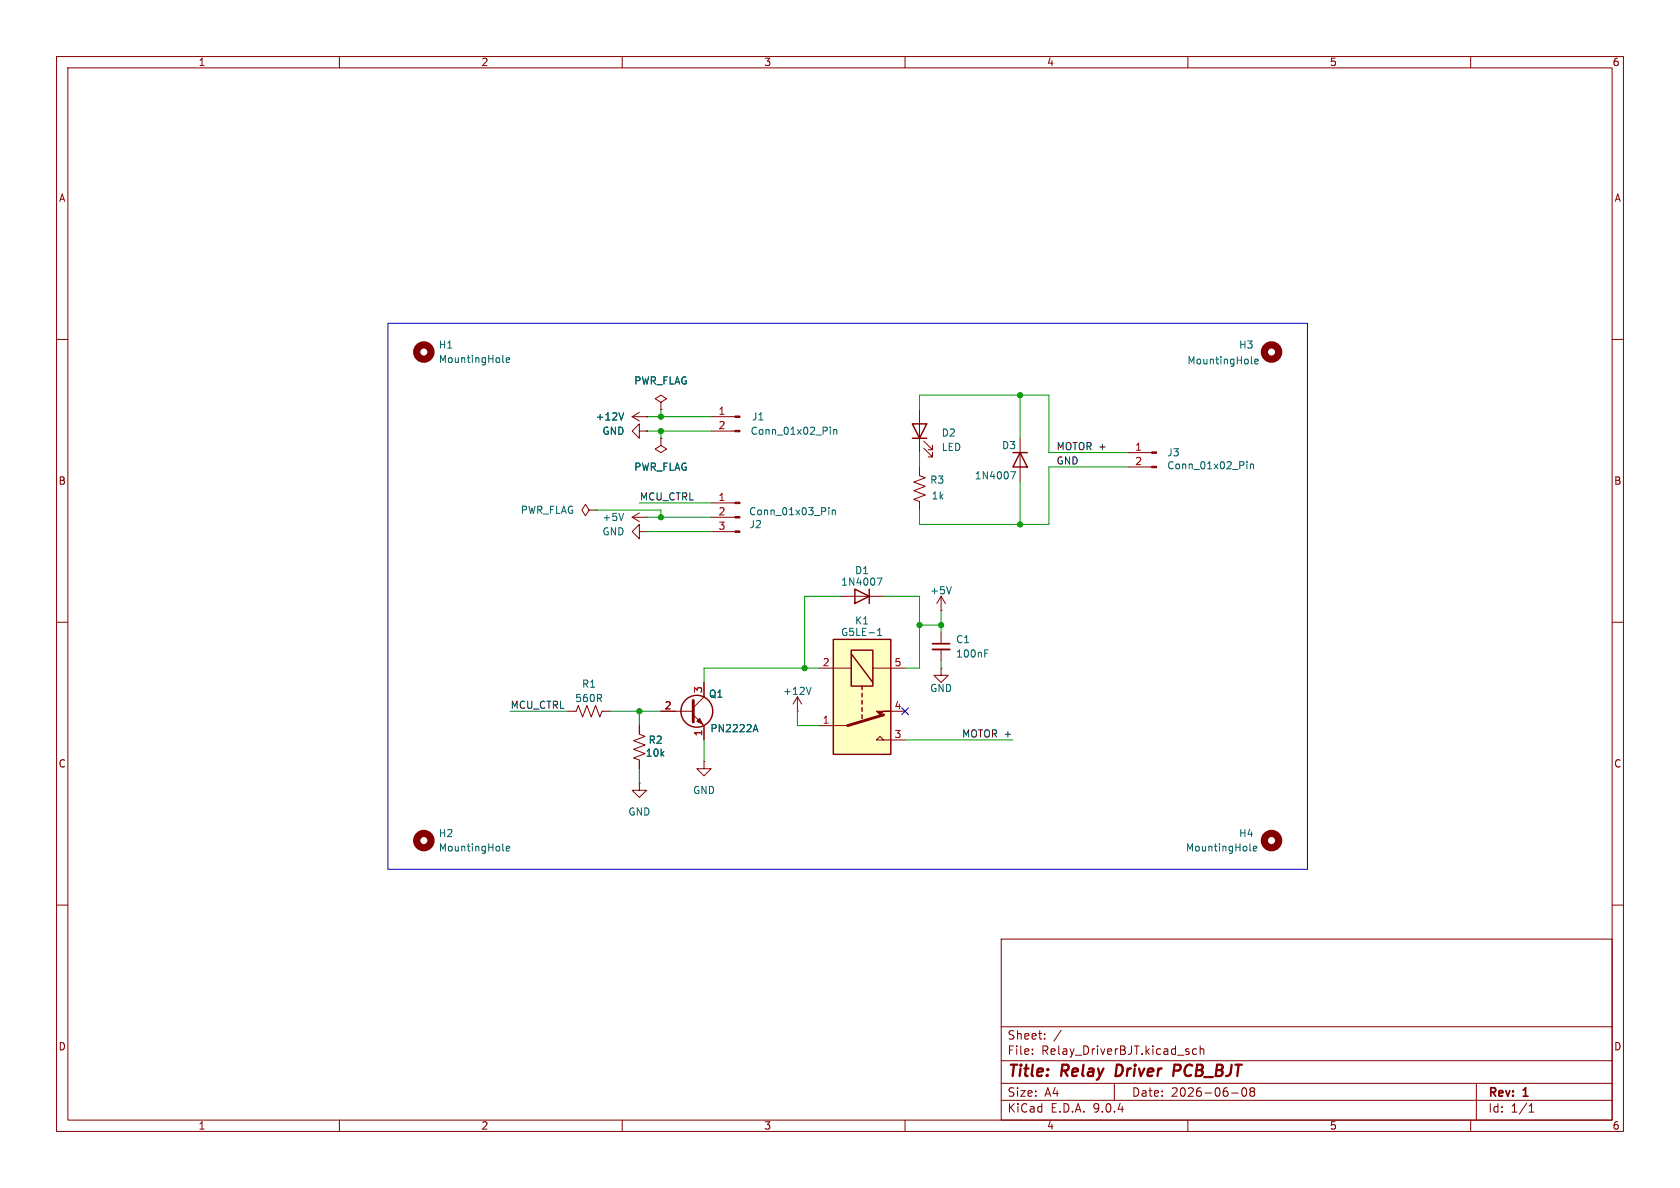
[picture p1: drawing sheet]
(kicad_sch
 (version 20250114)
 (generator "eeschema")
 (generator_version "9.0")
 (paper "A4")
 (title_block
  (title "Relay Driver PCB_BJT")
  (date "2026-06-08")
  (rev "1"))
 (lib_symbols
  (symbol "Connector:Conn_01x02_Pin"
   (pin_names
    (offset 1.016) (hide yes)) (exclude_from_sim no) (in_bom yes) (on_board yes)
   (property "Reference" "J" (at 0 2.54 0) (effects (font (size 1.27 1.27))))
   (property "Value" "Conn_01x02_Pin" (at 0 -5.08 0) (effects (font (size 1.27 1.27))))
   (property "Footprint" "" (at 0 0 0) (effects (font (size 1.27 1.27)) (hide yes)))
   (property "Datasheet" "~" (at 0 0 0) (effects (font (size 1.27 1.27)) (hide yes)))
   (property "Description" "Generic connector, single row, 01x02, script generated" (at 0 0 0) (effects (font (size 1.27 1.27)) (hide yes)))
   (property "ki_locked" "" (at 0 0 0) (effects (font (size 1.27 1.27))))
   (symbol "Conn_01x02_Pin_1_1"
    (rectangle (start 0.8636 0.127) (end 0 -0.127) (stroke (width 0.1524) (type default)) (fill (type outline)))
    (rectangle (start 0.8636 -2.413) (end 0 -2.667) (stroke (width 0.1524) (type default)) (fill (type outline)))
    (polyline (pts (xy 1.27 0) (xy 0.8636 0)) (stroke (width 0.1524) (type default)) (fill (type none)))
    (polyline (pts (xy 1.27 -2.54) (xy 0.8636 -2.54)) (stroke (width 0.1524) (type default)) (fill (type none)))
    (pin passive line (at 5.08 0 180) (length 3.81) (name "Pin_1" (effects (font (size 1.27 1.27)))) (number "1" (effects (font (size 1.27 1.27)))))
    (pin passive line (at 5.08 -2.54 180) (length 3.81) (name "Pin_2" (effects (font (size 1.27 1.27)))) (number "2" (effects (font (size 1.27 1.27))))))
   (embedded_fonts no))
  (symbol "Connector:Conn_01x03_Pin"
   (pin_names
    (offset 1.016) (hide yes)) (exclude_from_sim no) (in_bom yes) (on_board yes)
   (property "Reference" "J" (at 0 5.08 0) (effects (font (size 1.27 1.27))))
   (property "Value" "Conn_01x03_Pin" (at 0 -5.08 0) (effects (font (size 1.27 1.27))))
   (property "Footprint" "" (at 0 0 0) (effects (font (size 1.27 1.27)) (hide yes)))
   (property "Datasheet" "~" (at 0 0 0) (effects (font (size 1.27 1.27)) (hide yes)))
   (property "Description" "Generic connector, single row, 01x03, script generated" (at 0 0 0) (effects (font (size 1.27 1.27)) (hide yes)))
   (property "ki_locked" "" (at 0 0 0) (effects (font (size 1.27 1.27))))
   (symbol "Conn_01x03_Pin_1_1"
    (rectangle (start 0.8636 2.667) (end 0 2.413) (stroke (width 0.1524) (type default)) (fill (type outline)))
    (rectangle (start 0.8636 0.127) (end 0 -0.127) (stroke (width 0.1524) (type default)) (fill (type outline)))
    (rectangle (start 0.8636 -2.413) (end 0 -2.667) (stroke (width 0.1524) (type default)) (fill (type outline)))
    (polyline (pts (xy 1.27 2.54) (xy 0.8636 2.54)) (stroke (width 0.1524) (type default)) (fill (type none)))
    (polyline (pts (xy 1.27 0) (xy 0.8636 0)) (stroke (width 0.1524) (type default)) (fill (type none)))
    (polyline (pts (xy 1.27 -2.54) (xy 0.8636 -2.54)) (stroke (width 0.1524) (type default)) (fill (type none)))
    (pin passive line (at 5.08 2.54 180) (length 3.81) (name "Pin_1" (effects (font (size 1.27 1.27)))) (number "1" (effects (font (size 1.27 1.27)))))
    (pin passive line (at 5.08 0 180) (length 3.81) (name "Pin_2" (effects (font (size 1.27 1.27)))) (number "2" (effects (font (size 1.27 1.27)))))
    (pin passive line (at 5.08 -2.54 180) (length 3.81) (name "Pin_3" (effects (font (size 1.27 1.27)))) (number "3" (effects (font (size 1.27 1.27))))))
   (embedded_fonts no))
  (symbol "Device:C_Small"
   (pin_numbers (hide yes))
   (pin_names
    (offset 0.254) (hide yes)) (exclude_from_sim no) (in_bom yes) (on_board yes)
   (property "Reference" "C" (at 0.254 1.778 0) (effects (font (size 1.27 1.27)) (justify left)))
   (property "Value" "C_Small" (at 0.254 -2.032 0) (effects (font (size 1.27 1.27)) (justify left)))
   (property "Footprint" "" (at 0 0 0) (effects (font (size 1.27 1.27)) (hide yes)))
   (property "Datasheet" "~" (at 0 0 0) (effects (font (size 1.27 1.27)) (hide yes)))
   (property "Description" "Unpolarized capacitor, small symbol" (at 0 0 0) (effects (font (size 1.27 1.27)) (hide yes)))
   (symbol "C_Small_0_1"
    (polyline (pts (xy -1.524 0.508) (xy 1.524 0.508)) (stroke (width 0.3048) (type default)) (fill (type none)))
    (polyline (pts (xy -1.524 -0.508) (xy 1.524 -0.508)) (stroke (width 0.3302) (type default)) (fill (type none))))
   (symbol "C_Small_1_1"
    (pin passive line (at 0 2.54 270) (length 2.032) (name "~" (effects (font (size 1.27 1.27)))) (number "1" (effects (font (size 1.27 1.27)))))
    (pin passive line (at 0 -2.54 90) (length 2.032) (name "~" (effects (font (size 1.27 1.27)))) (number "2" (effects (font (size 1.27 1.27))))))
   (embedded_fonts no))
  (symbol "Device:LED"
   (pin_numbers (hide yes))
   (pin_names
    (offset 1.016) (hide yes)) (exclude_from_sim no) (in_bom yes) (on_board yes)
   (property "Reference" "D" (at 0 2.54 0) (effects (font (size 1.27 1.27))))
   (property "Value" "LED" (at 0 -2.54 0) (effects (font (size 1.27 1.27))))
   (property "Footprint" "" (at 0 0 0) (effects (font (size 1.27 1.27)) (hide yes)))
   (property "Datasheet" "~" (at 0 0 0) (effects (font (size 1.27 1.27)) (hide yes)))
   (property "Description" "Light emitting diode" (at 0 0 0) (effects (font (size 1.27 1.27)) (hide yes)))
   (property "Sim.Pins" "1=K 2=A" (at 0 0 0) (effects (font (size 1.27 1.27)) (hide yes)))
   (symbol "LED_0_1"
    (polyline (pts (xy -3.048 -0.762) (xy -4.572 -2.286) (xy -3.81 -2.286) (xy -4.572 -2.286) (xy -4.572 -1.524)) (stroke (width 0) (type default)) (fill (type none)))
    (polyline (pts (xy -1.778 -0.762) (xy -3.302 -2.286) (xy -2.54 -2.286) (xy -3.302 -2.286) (xy -3.302 -1.524)) (stroke (width 0) (type default)) (fill (type none)))
    (polyline (pts (xy -1.27 0) (xy 1.27 0)) (stroke (width 0) (type default)) (fill (type none)))
    (polyline (pts (xy -1.27 -1.27) (xy -1.27 1.27)) (stroke (width 0.254) (type default)) (fill (type none)))
    (polyline (pts (xy 1.27 -1.27) (xy 1.27 1.27) (xy -1.27 0) (xy 1.27 -1.27)) (stroke (width 0.254) (type default)) (fill (type none))))
   (symbol "LED_1_1"
    (pin passive line (at -3.81 0 0) (length 2.54) (name "K" (effects (font (size 1.27 1.27)))) (number "1" (effects (font (size 1.27 1.27)))))
    (pin passive line (at 3.81 0 180) (length 2.54) (name "A" (effects (font (size 1.27 1.27)))) (number "2" (effects (font (size 1.27 1.27))))))
   (embedded_fonts no))
  (symbol "Device:R_US"
   (pin_numbers (hide yes))
   (pin_names
    (offset 0)) (exclude_from_sim no) (in_bom yes) (on_board yes)
   (property "Reference" "R" (at 2.54 0 90) (effects (font (size 1.27 1.27))))
   (property "Value" "R_US" (at -2.54 0 90) (effects (font (size 1.27 1.27))))
   (property "Footprint" "" (at 1.016 -0.254 90) (effects (font (size 1.27 1.27)) (hide yes)))
   (property "Datasheet" "~" (at 0 0 0) (effects (font (size 1.27 1.27)) (hide yes)))
   (property "Description" "Resistor, US symbol" (at 0 0 0) (effects (font (size 1.27 1.27)) (hide yes)))
   (symbol "R_US_0_1"
    (polyline (pts (xy 0 2.286) (xy 0 2.54)) (stroke (width 0) (type default)) (fill (type none)))
    (polyline (pts (xy 0 2.286) (xy 1.016 1.905) (xy 0 1.524) (xy -1.016 1.143) (xy 0 0.762)) (stroke (width 0) (type default)) (fill (type none)))
    (polyline (pts (xy 0 0.762) (xy 1.016 0.381) (xy 0 0) (xy -1.016 -0.381) (xy 0 -0.762)) (stroke (width 0) (type default)) (fill (type none)))
    (polyline (pts (xy 0 -0.762) (xy 1.016 -1.143) (xy 0 -1.524) (xy -1.016 -1.905) (xy 0 -2.286)) (stroke (width 0) (type default)) (fill (type none)))
    (polyline (pts (xy 0 -2.286) (xy 0 -2.54)) (stroke (width 0) (type default)) (fill (type none))))
   (symbol "R_US_1_1"
    (pin passive line (at 0 3.81 270) (length 1.27) (name "~" (effects (font (size 1.27 1.27)))) (number "1" (effects (font (size 1.27 1.27)))))
    (pin passive line (at 0 -3.81 90) (length 1.27) (name "~" (effects (font (size 1.27 1.27)))) (number "2" (effects (font (size 1.27 1.27))))))
   (embedded_fonts no))
  (symbol "Diode:1N4007"
   (pin_numbers (hide yes))
   (pin_names (hide yes)) (exclude_from_sim no) (in_bom yes) (on_board yes)
   (property "Reference" "D" (at 0 2.54 0) (effects (font (size 1.27 1.27))))
   (property "Value" "1N4007" (at 0 -2.54 0) (effects (font (size 1.27 1.27))))
   (property "Footprint" "Diode_THT:D_DO-41_SOD81_P10.16mm_Horizontal" (at 0 -4.445 0) (effects (font (size 1.27 1.27)) (hide yes)))
   (property "Datasheet" "http://www.vishay.com/docs/88503/1n4001.pdf" (at 0 0 0) (effects (font (size 1.27 1.27)) (hide yes)))
   (property "Description" "1000V 1A General Purpose Rectifier Diode, DO-41" (at 0 0 0) (effects (font (size 1.27 1.27)) (hide yes)))
   (property "Sim.Device" "D" (at 0 0 0) (effects (font (size 1.27 1.27)) (hide yes)))
   (property "Sim.Pins" "1=K 2=A" (at 0 0 0) (effects (font (size 1.27 1.27)) (hide yes)))
   (symbol "1N4007_0_1"
    (polyline (pts (xy -1.27 1.27) (xy -1.27 -1.27)) (stroke (width 0.254) (type default)) (fill (type none)))
    (polyline (pts (xy 1.27 1.27) (xy 1.27 -1.27) (xy -1.27 0) (xy 1.27 1.27)) (stroke (width 0.254) (type default)) (fill (type none)))
    (polyline (pts (xy 1.27 0) (xy -1.27 0)) (stroke (width 0) (type default)) (fill (type none))))
   (symbol "1N4007_1_1"
    (pin passive line (at -3.81 0 0) (length 2.54) (name "K" (effects (font (size 1.27 1.27)))) (number "1" (effects (font (size 1.27 1.27)))))
    (pin passive line (at 3.81 0 180) (length 2.54) (name "A" (effects (font (size 1.27 1.27)))) (number "2" (effects (font (size 1.27 1.27))))))
   (embedded_fonts no))
  (symbol "Mechanical:MountingHole"
   (pin_names
    (offset 1.016)) (exclude_from_sim no) (in_bom no) (on_board yes)
   (property "Reference" "H" (at 0 5.08 0) (effects (font (size 1.27 1.27))))
   (property "Value" "MountingHole" (at 0 3.175 0) (effects (font (size 1.27 1.27))))
   (property "Footprint" "" (at 0 0 0) (effects (font (size 1.27 1.27)) (hide yes)))
   (property "Datasheet" "~" (at 0 0 0) (effects (font (size 1.27 1.27)) (hide yes)))
   (property "Description" "Mounting Hole without connection" (at 0 0 0) (effects (font (size 1.27 1.27)) (hide yes)))
   (symbol "MountingHole_0_1"
    (circle (center 0 0) (radius 1.27) (stroke (width 1.27) (type default)) (fill (type none))))
   (embedded_fonts no))
  (symbol "Relay:G5LE-1" (exclude_from_sim no) (in_bom yes) (on_board yes)
   (property "Reference" "K" (at 11.43 3.81 0) (effects (font (size 1.27 1.27)) (justify left)))
   (property "Value" "G5LE-1" (at 11.43 1.27 0) (effects (font (size 1.27 1.27)) (justify left)))
   (property "Footprint" "Relay_THT:Relay_SPDT_Omron-G5LE-1" (at 11.43 -1.27 0) (effects (font (size 1.27 1.27)) (justify left) (hide yes)))
   (property "Datasheet" "http://www.omron.com/ecb/products/pdf/en-g5le.pdf" (at 0 0 0) (effects (font (size 1.27 1.27)) (hide yes)))
   (property "Description" "Omron G5LE relay, Miniature Single Pole, SPDT, 10A" (at 0 0 0) (effects (font (size 1.27 1.27)) (hide yes)))
   (symbol "G5LE-1_0_0"
    (polyline (pts (xy 7.62 5.08) (xy 7.62 2.54) (xy 6.985 3.175) (xy 7.62 3.81)) (stroke (width 0) (type default)) (fill (type none))))
   (symbol "G5LE-1_0_1"
    (rectangle (start -10.16 5.08) (end 10.16 -5.08) (stroke (width 0.254) (type default)) (fill (type background)))
    (rectangle (start -8.255 1.905) (end -1.905 -1.905) (stroke (width 0.254) (type default)) (fill (type none)))
    (polyline (pts (xy -7.62 -1.905) (xy -2.54 1.905)) (stroke (width 0.254) (type default)) (fill (type none)))
    (polyline (pts (xy -5.08 5.08) (xy -5.08 1.905)) (stroke (width 0) (type default)) (fill (type none)))
    (polyline (pts (xy -5.08 -5.08) (xy -5.08 -1.905)) (stroke (width 0) (type default)) (fill (type none)))
    (polyline (pts (xy -1.905 0) (xy -1.27 0)) (stroke (width 0.254) (type default)) (fill (type none)))
    (polyline (pts (xy -0.635 0) (xy 0 0)) (stroke (width 0.254) (type default)) (fill (type none)))
    (polyline (pts (xy 0.635 0) (xy 1.27 0)) (stroke (width 0.254) (type default)) (fill (type none)))
    (polyline (pts (xy 1.905 0) (xy 2.54 0)) (stroke (width 0.254) (type default)) (fill (type none)))
    (polyline (pts (xy 2.54 5.08) (xy 2.54 2.54) (xy 3.175 3.175) (xy 2.54 3.81)) (stroke (width 0) (type default)) (fill (type outline)))
    (polyline (pts (xy 3.175 0) (xy 3.81 0)) (stroke (width 0.254) (type default)) (fill (type none)))
    (polyline (pts (xy 5.08 -2.54) (xy 3.175 3.81)) (stroke (width 0.508) (type default)) (fill (type none)))
    (polyline (pts (xy 5.08 -2.54) (xy 5.08 -5.08)) (stroke (width 0) (type default)) (fill (type none))))
   (symbol "G5LE-1_1_1"
    (pin passive line (at -5.08 7.62 270) (length 2.54) (name "~" (effects (font (size 1.27 1.27)))) (number "5" (effects (font (size 1.27 1.27)))))
    (pin passive line (at -5.08 -7.62 90) (length 2.54) (name "~" (effects (font (size 1.27 1.27)))) (number "2" (effects (font (size 1.27 1.27)))))
    (pin passive line (at 2.54 7.62 270) (length 2.54) (name "~" (effects (font (size 1.27 1.27)))) (number "4" (effects (font (size 1.27 1.27)))))
    (pin passive line (at 5.08 -7.62 90) (length 2.54) (name "~" (effects (font (size 1.27 1.27)))) (number "1" (effects (font (size 1.27 1.27)))))
    (pin passive line (at 7.62 7.62 270) (length 2.54) (name "~" (effects (font (size 1.27 1.27)))) (number "3" (effects (font (size 1.27 1.27))))))
   (embedded_fonts no))
  (symbol "Transistor_BJT:PN2222A"
   (pin_names
    (offset 0) (hide yes)) (exclude_from_sim no) (in_bom yes) (on_board yes)
   (property "Reference" "Q" (at 5.08 1.905 0) (effects (font (size 1.27 1.27)) (justify left)))
   (property "Value" "PN2222A" (at 5.08 0 0) (effects (font (size 1.27 1.27)) (justify left)))
   (property "Footprint" "Package_TO_SOT_THT:TO-92_Inline" (at 5.08 -1.905 0) (effects (font (size 1.27 1.27)
    (italic yes)) (justify left) (hide yes)))
   (property "Datasheet" "https://www.onsemi.com/pub/Collateral/PN2222-D.PDF" (at 0 0 0) (effects (font (size 1.27 1.27)) (justify left) (hide yes)))
   (property "Description" "1A Ic, 40V Vce, NPN Transistor, General Purpose Transistor, TO-92" (at 0 0 0) (effects (font (size 1.27 1.27)) (hide yes)))
   (symbol "PN2222A_0_1"
    (polyline (pts (xy -2.54 0) (xy 0.635 0)) (stroke (width 0) (type default)) (fill (type none)))
    (polyline (pts (xy 0.635 1.905) (xy 0.635 -1.905)) (stroke (width 0.508) (type default)) (fill (type none)))
    (circle (center 1.27 0) (radius 2.8194) (stroke (width 0.254) (type default)) (fill (type none))))
   (symbol "PN2222A_1_1"
    (polyline (pts (xy 0.635 0.635) (xy 2.54 2.54)) (stroke (width 0) (type default)) (fill (type none)))
    (polyline (pts (xy 0.635 -0.635) (xy 2.54 -2.54)) (stroke (width 0) (type default)) (fill (type none)))
    (polyline (pts (xy 1.27 -1.778) (xy 1.778 -1.27) (xy 2.286 -2.286) (xy 1.27 -1.778)) (stroke (width 0) (type default)) (fill (type outline)))
    (pin input line (at -5.08 0 0) (length 2.54) (name "B" (effects (font (size 1.27 1.27)))) (number "2" (effects (font (size 1.27 1.27)))))
    (pin passive line (at 2.54 5.08 270) (length 2.54) (name "C" (effects (font (size 1.27 1.27)))) (number "3" (effects (font (size 1.27 1.27)))))
    (pin passive line (at 2.54 -5.08 90) (length 2.54) (name "E" (effects (font (size 1.27 1.27)))) (number "1" (effects (font (size 1.27 1.27))))))
   (embedded_fonts no))
  (symbol "power:+12V"
   (power)
   (pin_numbers (hide yes))
   (pin_names
    (offset 0) (hide yes)) (exclude_from_sim no) (in_bom yes) (on_board yes)
   (property "Reference" "#PWR" (at 0 -3.81 0) (effects (font (size 1.27 1.27)) (hide yes)))
   (property "Value" "+12V" (at 0 3.556 0) (effects (font (size 1.27 1.27))))
   (property "Footprint" "" (at 0 0 0) (effects (font (size 1.27 1.27)) (hide yes)))
   (property "Datasheet" "" (at 0 0 0) (effects (font (size 1.27 1.27)) (hide yes)))
   (property "Description" "Power symbol creates a global label with name \"+12V\"" (at 0 0 0) (effects (font (size 1.27 1.27)) (hide yes)))
   (symbol "+12V_0_1"
    (polyline (pts (xy -0.762 1.27) (xy 0 2.54)) (stroke (width 0) (type default)) (fill (type none)))
    (polyline (pts (xy 0 2.54) (xy 0.762 1.27)) (stroke (width 0) (type default)) (fill (type none)))
    (polyline (pts (xy 0 0) (xy 0 2.54)) (stroke (width 0) (type default)) (fill (type none))))
   (symbol "+12V_1_1"
    (pin power_in line (at 0 0 90) (length 0) (name "~" (effects (font (size 1.27 1.27)))) (number "1" (effects (font (size 1.27 1.27))))))
   (embedded_fonts no))
  (symbol "power:+5V"
   (power)
   (pin_numbers (hide yes))
   (pin_names
    (offset 0) (hide yes)) (exclude_from_sim no) (in_bom yes) (on_board yes)
   (property "Reference" "#PWR" (at 0 -3.81 0) (effects (font (size 1.27 1.27)) (hide yes)))
   (property "Value" "+5V" (at 0 3.556 0) (effects (font (size 1.27 1.27))))
   (property "Footprint" "" (at 0 0 0) (effects (font (size 1.27 1.27)) (hide yes)))
   (property "Datasheet" "" (at 0 0 0) (effects (font (size 1.27 1.27)) (hide yes)))
   (property "Description" "Power symbol creates a global label with name \"+5V\"" (at 0 0 0) (effects (font (size 1.27 1.27)) (hide yes)))
   (symbol "+5V_0_1"
    (polyline (pts (xy -0.762 1.27) (xy 0 2.54)) (stroke (width 0) (type default)) (fill (type none)))
    (polyline (pts (xy 0 2.54) (xy 0.762 1.27)) (stroke (width 0) (type default)) (fill (type none)))
    (polyline (pts (xy 0 0) (xy 0 2.54)) (stroke (width 0) (type default)) (fill (type none))))
   (symbol "+5V_1_1"
    (pin power_in line (at 0 0 90) (length 0) (name "~" (effects (font (size 1.27 1.27)))) (number "1" (effects (font (size 1.27 1.27))))))
   (embedded_fonts no))
  (symbol "power:GND"
   (power)
   (pin_numbers (hide yes))
   (pin_names
    (offset 0) (hide yes)) (exclude_from_sim no) (in_bom yes) (on_board yes)
   (property "Reference" "#PWR" (at 0 -6.35 0) (effects (font (size 1.27 1.27)) (hide yes)))
   (property "Value" "GND" (at 0 -3.81 0) (effects (font (size 1.27 1.27))))
   (property "Footprint" "" (at 0 0 0) (effects (font (size 1.27 1.27)) (hide yes)))
   (property "Datasheet" "" (at 0 0 0) (effects (font (size 1.27 1.27)) (hide yes)))
   (property "Description" "Power symbol creates a global label with name \"GND\" , ground" (at 0 0 0) (effects (font (size 1.27 1.27)) (hide yes)))
   (symbol "GND_0_1"
    (polyline (pts (xy 0 0) (xy 0 -1.27) (xy 1.27 -1.27) (xy 0 -2.54) (xy -1.27 -1.27) (xy 0 -1.27)) (stroke (width 0) (type default)) (fill (type none))))
   (symbol "GND_1_1"
    (pin power_in line (at 0 0 270) (length 0) (name "~" (effects (font (size 1.27 1.27)))) (number "1" (effects (font (size 1.27 1.27))))))
   (embedded_fonts no))
  (symbol "power:PWR_FLAG"
   (power)
   (pin_numbers (hide yes))
   (pin_names
    (offset 0) (hide yes)) (exclude_from_sim no) (in_bom yes) (on_board yes)
   (property "Reference" "#FLG" (at 0 1.905 0) (effects (font (size 1.27 1.27)) (hide yes)))
   (property "Value" "PWR_FLAG" (at 0 3.81 0) (effects (font (size 1.27 1.27))))
   (property "Footprint" "" (at 0 0 0) (effects (font (size 1.27 1.27)) (hide yes)))
   (property "Datasheet" "~" (at 0 0 0) (effects (font (size 1.27 1.27)) (hide yes)))
   (property "Description" "Special symbol for telling ERC where power comes from" (at 0 0 0) (effects (font (size 1.27 1.27)) (hide yes)))
   (symbol "PWR_FLAG_0_0"
    (pin power_out line (at 0 0 90) (length 0) (name "~" (effects (font (size 1.27 1.27)))) (number "1" (effects (font (size 1.27 1.27))))))
   (symbol "PWR_FLAG_0_1"
    (polyline (pts (xy 0 0) (xy 0 1.27) (xy -1.016 1.905) (xy 0 2.54) (xy 1.016 1.905) (xy 0 1.27)) (stroke (width 0) (type default)) (fill (type none))))
   (embedded_fonts no)))
 (rectangle
  (start 60.96 46.99)
  (end 223.52 143.51)
  (stroke (width 0) (type default))
  (fill (type none)))
 (junction
  (at 134.62 107.95)
  (diameter 0)
  (color 0 0 0 0))
 (junction
  (at 154.94 100.33)
  (diameter 0)
  (color 0 0 0 0))
 (junction
  (at 172.72 82.55)
  (diameter 0)
  (color 0 0 0 0))
 (junction
  (at 109.22 63.5)
  (diameter 0)
  (color 0 0 0 0))
 (junction
  (at 109.22 66.04)
  (diameter 0)
  (color 0 0 0 0))
 (junction
  (at 105.41 115.57)
  (diameter 0)
  (color 0 0 0 0))
 (junction
  (at 109.22 81.28)
  (diameter 0)
  (color 0 0 0 0))
 (junction
  (at 172.72 59.69)
  (diameter 0)
  (color 0 0 0 0))
 (junction
  (at 158.75 100.33)
  (diameter 0)
  (color 0 0 0 0))
 (no_connect
  (at 152.4 115.57))
 (wire
  (pts (xy 154.94 69.85) (xy 154.94 72.39))
  (stroke (width 0) (type default)))
 (wire
  (pts (xy 134.62 107.95) (xy 137.16 107.95))
  (stroke (width 0) (type default)))
 (wire
  (pts (xy 109.22 80.01) (xy 109.22 81.28))
  (stroke (width 0) (type default)))
 (wire
  (pts (xy 177.8 59.69) (xy 177.8 69.85))
  (stroke (width 0) (type default)))
 (wire
  (pts (xy 105.41 115.57) (xy 109.22 115.57))
  (stroke (width 0) (type default)))
 (wire
  (pts (xy 105.41 115.57) (xy 105.41 118.11))
  (stroke (width 0) (type default)))
 (wire
  (pts (xy 177.8 69.85) (xy 191.77 69.85))
  (stroke (width 0) (type default)))
 (wire
  (pts (xy 82.55 115.57) (xy 92.71 115.57))
  (stroke (width 0) (type default)))
 (wire
  (pts (xy 152.4 107.95) (xy 154.94 107.95))
  (stroke (width 0) (type default)))
 (wire
  (pts (xy 137.16 118.11) (xy 133.35 118.11))
  (stroke (width 0) (type default)))
 (wire
  (pts (xy 158.75 100.33) (xy 154.94 100.33))
  (stroke (width 0) (type default)))
 (wire
  (pts (xy 177.8 82.55) (xy 177.8 72.39))
  (stroke (width 0) (type default)))
 (wire
  (pts (xy 106.68 63.5) (xy 109.22 63.5))
  (stroke (width 0) (type default)))
 (wire
  (pts (xy 172.72 74.93) (xy 172.72 82.55))
  (stroke (width 0) (type default)))
 (wire
  (pts (xy 105.41 78.74) (xy 118.11 78.74))
  (stroke (width 0) (type default)))
 (wire
  (pts (xy 106.68 66.04) (xy 109.22 66.04))
  (stroke (width 0) (type default)))
 (wire
  (pts (xy 158.75 100.33) (xy 158.75 101.6))
  (stroke (width 0) (type default)))
 (wire
  (pts (xy 133.35 115.57) (xy 133.35 118.11))
  (stroke (width 0) (type default)))
 (wire
  (pts (xy 152.4 120.65) (xy 171.45 120.65))
  (stroke (width 0) (type default)))
 (wire
  (pts (xy 158.75 97.79) (xy 158.75 100.33))
  (stroke (width 0) (type default)))
 (wire
  (pts (xy 154.94 100.33) (xy 154.94 107.95))
  (stroke (width 0) (type default)))
 (wire
  (pts (xy 154.94 62.23) (xy 154.94 59.69))
  (stroke (width 0) (type default)))
 (wire
  (pts (xy 158.75 106.68) (xy 158.75 107.95))
  (stroke (width 0) (type default)))
 (wire
  (pts (xy 109.22 62.23) (xy 109.22 63.5))
  (stroke (width 0) (type default)))
 (wire
  (pts (xy 140.97 95.25) (xy 134.62 95.25))
  (stroke (width 0) (type default)))
 (wire
  (pts (xy 116.84 120.65) (xy 116.84 124.46))
  (stroke (width 0) (type default)))
 (wire
  (pts (xy 172.72 82.55) (xy 177.8 82.55))
  (stroke (width 0) (type default)))
 (wire
  (pts (xy 177.8 72.39) (xy 191.77 72.39))
  (stroke (width 0) (type default)))
 (wire
  (pts (xy 116.84 107.95) (xy 134.62 107.95))
  (stroke (width 0) (type default)))
 (wire
  (pts (xy 172.72 59.69) (xy 172.72 67.31))
  (stroke (width 0) (type default)))
 (wire
  (pts (xy 172.72 59.69) (xy 177.8 59.69))
  (stroke (width 0) (type default)))
 (wire
  (pts (xy 154.94 95.25) (xy 148.59 95.25))
  (stroke (width 0) (type default)))
 (wire
  (pts (xy 109.22 63.5) (xy 118.11 63.5))
  (stroke (width 0) (type default)))
 (wire
  (pts (xy 109.22 66.04) (xy 109.22 67.31))
  (stroke (width 0) (type default)))
 (wire
  (pts (xy 106.68 83.82) (xy 118.11 83.82))
  (stroke (width 0) (type default)))
 (wire
  (pts (xy 105.41 125.73) (xy 105.41 128.27))
  (stroke (width 0) (type default)))
 (wire
  (pts (xy 154.94 82.55) (xy 172.72 82.55))
  (stroke (width 0) (type default)))
 (wire
  (pts (xy 134.62 95.25) (xy 134.62 107.95))
  (stroke (width 0) (type default)))
 (wire
  (pts (xy 106.68 81.28) (xy 109.22 81.28))
  (stroke (width 0) (type default)))
 (wire
  (pts (xy 154.94 59.69) (xy 172.72 59.69))
  (stroke (width 0) (type default)))
 (wire
  (pts (xy 100.33 115.57) (xy 105.41 115.57))
  (stroke (width 0) (type default)))
 (wire
  (pts (xy 97.79 80.01) (xy 109.22 80.01))
  (stroke (width 0) (type default)))
 (wire
  (pts (xy 154.94 95.25) (xy 154.94 100.33))
  (stroke (width 0) (type default)))
 (wire
  (pts (xy 109.22 81.28) (xy 118.11 81.28))
  (stroke (width 0) (type default)))
 (wire
  (pts (xy 109.22 66.04) (xy 118.11 66.04))
  (stroke (width 0) (type default)))
 (wire
  (pts (xy 154.94 80.01) (xy 154.94 82.55))
  (stroke (width 0) (type default)))
 (wire
  (pts (xy 116.84 110.49) (xy 116.84 107.95))
  (stroke (width 0) (type default)))
 (label "MCU_CTRL"
  (at 82.55 115.57 0)
  (effects (font (size 1.27 1.27)) (justify left bottom)))
 (label "MOTOR +"
  (at 179.07 69.85 0)
  (effects (font (size 1.27 1.27)) (justify left bottom)))
 (label "GND"
  (at 179.07 72.39 0)
  (effects (font (size 1.27 1.27)) (justify left bottom)))
 (label "MOTOR +"
  (at 171.45 120.65 180)
  (effects (font (size 1.27 1.27)) (justify right bottom)))
 (label "MCU_CTRL"
  (at 105.41 78.74 0)
  (effects (font (size 1.27 1.27)) (justify left bottom)))
 (symbol
  (lib_id "power:+5V")
  (at 158.75 97.79 0)
  (unit 1)
  (exclude_from_sim no)
  (in_bom yes)
  (on_board yes)
  (dnp no)
  (property "Reference" "#PWR02" (at 158.75 101.6 0) (effects (font (size 1.27 1.27)) (hide yes)))
  (property "Value" "+5V" (at 158.75 94.234 0) (effects (font (size 1.27 1.27))))
  (property "Footprint" "" (at 158.75 97.79 0) (effects (font (size 1.27 1.27)) (hide yes)))
  (property "Datasheet" "" (at 158.75 97.79 0) (effects (font (size 1.27 1.27)) (hide yes)))
  (property "Description" "Power symbol creates a global label with name \"+5V\"" (at 158.75 97.79 0) (effects (font (size 1.27 1.27)) (hide yes)))
  (pin "1"))
 (symbol
  (lib_id "Relay:G5LE-1")
  (at 144.78 113.03 270)
  (unit 1)
  (exclude_from_sim no)
  (in_bom yes)
  (on_board yes)
  (dnp no)
  (property "Reference" "K1" (at 144.78 99.568 90) (effects (font (size 1.27 1.27))))
  (property "Value" "G5LE-1" (at 144.78 101.6 90) (effects (font (size 1.27 1.27))))
  (property "Footprint" "Relay_THT:Relay_SPDT_Omron-G5LE-1" (at 143.51 124.46 0) (effects (font (size 1.27 1.27)) (justify left) (hide yes)))
  (property "Datasheet" "http://www.omron.com/ecb/products/pdf/en-g5le.pdf" (at 144.78 113.03 0) (effects (font (size 1.27 1.27)) (hide yes)))
  (property "Description" "Omron G5LE relay, Miniature Single Pole, SPDT, 10A" (at 144.78 113.03 0) (effects (font (size 1.27 1.27)) (hide yes)))
  (pin "1")
  (pin "5")
  (pin "3")
  (pin "2")
  (pin "4"))
 (symbol
  (lib_id "Device:LED")
  (at 154.94 66.04 90)
  (unit 1)
  (exclude_from_sim no)
  (in_bom yes)
  (on_board yes)
  (dnp no)
  (fields_autoplaced yes)
  (property "Reference" "D2" (at 158.75 66.3574 90) (effects (font (size 1.27 1.27)) (justify right)))
  (property "Value" "LED" (at 158.75 68.8974 90) (effects (font (size 1.27 1.27)) (justify right)))
  (property "Footprint" "LED_SMD:LED_0805_2012Metric" (at 154.94 66.04 0) (effects (font (size 1.27 1.27)) (hide yes)))
  (property "Datasheet" "~" (at 154.94 66.04 0) (effects (font (size 1.27 1.27)) (hide yes)))
  (property "Description" "Light emitting diode" (at 154.94 66.04 0) (effects (font (size 1.27 1.27)) (hide yes)))
  (property "Sim.Pins" "1=K 2=A" (at 154.94 66.04 0) (effects (font (size 1.27 1.27)) (hide yes)))
  (pin "1")
  (pin "2"))
 (symbol
  (lib_id "power:+12V")
  (at 133.35 115.57 0)
  (unit 1)
  (exclude_from_sim no)
  (in_bom yes)
  (on_board yes)
  (dnp no)
  (property "Reference" "#PWR05" (at 133.35 119.38 0) (effects (font (size 1.27 1.27)) (hide yes)))
  (property "Value" "+12V" (at 133.35 112.014 0) (effects (font (size 1.27 1.27))))
  (property "Footprint" "" (at 133.35 115.57 0) (effects (font (size 1.27 1.27)) (hide yes)))
  (property "Datasheet" "" (at 133.35 115.57 0) (effects (font (size 1.27 1.27)) (hide yes)))
  (property "Description" "Power symbol creates a global label with name \"+12V\"" (at 133.35 115.57 0) (effects (font (size 1.27 1.27)) (hide yes)))
  (pin "1"))
 (symbol
  (lib_id "Transistor_BJT:PN2222A")
  (at 114.3 115.57 0)
  (unit 1)
  (exclude_from_sim no)
  (in_bom yes)
  (on_board yes)
  (dnp no)
  (property "Reference" "Q1" (at 117.602 112.522 0) (effects (font (size 1.27 1.27)) (justify left)))
  (property "Value" "PN2222A" (at 117.856 118.618 0) (effects (font (size 1.27 1.27)) (justify left)))
  (property "Footprint" "Package_TO_SOT_THT:TO-92_Inline" (at 119.38 117.475 0) (effects (font (size 1.27 1.27)
    (italic yes)) (justify left) (hide yes)))
  (property "Datasheet" "https://www.onsemi.com/pub/Collateral/PN2222-D.PDF" (at 114.3 115.57 0) (effects (font (size 1.27 1.27)) (justify left) (hide yes)))
  (property "Description" "1A Ic, 40V Vce, NPN Transistor, General Purpose Transistor, TO-92" (at 114.3 115.57 0) (effects (font (size 1.27 1.27)) (hide yes)))
  (pin "2")
  (pin "3")
  (pin "1"))
 (symbol
  (lib_id "Connector:Conn_01x02_Pin")
  (at 123.19 63.5 0)
  (mirror y)
  (unit 1)
  (exclude_from_sim no)
  (in_bom yes)
  (on_board yes)
  (dnp no)
  (property "Reference" "J1" (at 125.222 63.5 0) (effects (font (size 1.27 1.27)) (justify right)))
  (property "Value" "Conn_01x02_Pin" (at 124.968 66.04 0) (effects (font (size 1.27 1.27)) (justify right)))
  (property "Footprint" "TerminalBlock:TerminalBlock_bornier-2_P5.08mm" (at 123.19 63.5 0) (effects (font (size 1.27 1.27)) (hide yes)))
  (property "Datasheet" "~" (at 123.19 63.5 0) (effects (font (size 1.27 1.27)) (hide yes)))
  (property "Description" "Generic connector, single row, 01x02, script generated" (at 123.19 63.5 0) (effects (font (size 1.27 1.27)) (hide yes)))
  (pin "2")
  (pin "1"))
 (symbol
  (lib_id "Mechanical:MountingHole")
  (at 217.17 52.07 0)
  (unit 1)
  (exclude_from_sim no)
  (in_bom no)
  (on_board yes)
  (dnp no)
  (property "Reference" "H3" (at 211.328 50.8 0) (effects (font (size 1.27 1.27)) (justify left)))
  (property "Value" "MountingHole" (at 202.184 53.594 0) (effects (font (size 1.27 1.27)) (justify left)))
  (property "Footprint" "MountingHole:MountingHole_3.2mm_M3" (at 217.17 52.07 0) (effects (font (size 1.27 1.27)) (hide yes)))
  (property "Datasheet" "~" (at 217.17 52.07 0) (effects (font (size 1.27 1.27)) (hide yes)))
  (property "Description" "Mounting Hole without connection" (at 217.17 52.07 0) (effects (font (size 1.27 1.27)) (hide yes))))
 (symbol
  (lib_id "Mechanical:MountingHole")
  (at 217.17 138.43 0)
  (unit 1)
  (exclude_from_sim no)
  (in_bom no)
  (on_board yes)
  (dnp no)
  (property "Reference" "H4" (at 211.328 137.16 0) (effects (font (size 1.27 1.27)) (justify left)))
  (property "Value" "MountingHole" (at 201.93 139.7 0) (effects (font (size 1.27 1.27)) (justify left)))
  (property "Footprint" "MountingHole:MountingHole_3.2mm_M3" (at 217.17 138.43 0) (effects (font (size 1.27 1.27)) (hide yes)))
  (property "Datasheet" "~" (at 217.17 138.43 0) (effects (font (size 1.27 1.27)) (hide yes)))
  (property "Description" "Mounting Hole without connection" (at 217.17 138.43 0) (effects (font (size 1.27 1.27)) (hide yes))))
 (symbol
  (lib_id "power:GND")
  (at 106.68 83.82 270)
  (mirror x)
  (unit 1)
  (exclude_from_sim no)
  (in_bom yes)
  (on_board yes)
  (dnp no)
  (fields_autoplaced yes)
  (property "Reference" "#PWR08" (at 100.33 83.82 0) (effects (font (size 1.27 1.27)) (hide yes)))
  (property "Value" "GND" (at 102.87 83.8199 90) (effects (font (size 1.27 1.27)) (justify right)))
  (property "Footprint" "" (at 106.68 83.82 0) (effects (font (size 1.27 1.27)) (hide yes)))
  (property "Datasheet" "" (at 106.68 83.82 0) (effects (font (size 1.27 1.27)) (hide yes)))
  (property "Description" "Power symbol creates a global label with name \"GND\" , ground" (at 106.68 83.82 0) (effects (font (size 1.27 1.27)) (hide yes)))
  (pin "1"))
 (symbol
  (lib_id "Mechanical:MountingHole")
  (at 67.31 52.07 0)
  (unit 1)
  (exclude_from_sim no)
  (in_bom no)
  (on_board yes)
  (dnp no)
  (fields_autoplaced yes)
  (property "Reference" "H1" (at 69.85 50.7999 0) (effects (font (size 1.27 1.27)) (justify left)))
  (property "Value" "MountingHole" (at 69.85 53.3399 0) (effects (font (size 1.27 1.27)) (justify left)))
  (property "Footprint" "MountingHole:MountingHole_3.2mm_M3" (at 67.31 52.07 0) (effects (font (size 1.27 1.27)) (hide yes)))
  (property "Datasheet" "~" (at 67.31 52.07 0) (effects (font (size 1.27 1.27)) (hide yes)))
  (property "Description" "Mounting Hole without connection" (at 67.31 52.07 0) (effects (font (size 1.27 1.27)) (hide yes))))
 (symbol
  (lib_id "Diode:1N4007")
  (at 172.72 71.12 270)
  (unit 1)
  (exclude_from_sim no)
  (in_bom yes)
  (on_board yes)
  (dnp no)
  (property "Reference" "D3" (at 169.418 68.58 90) (effects (font (size 1.27 1.27)) (justify left)))
  (property "Value" "1N4007" (at 164.592 73.914 90) (effects (font (size 1.27 1.27)) (justify left)))
  (property "Footprint" "Diode_THT:D_DO-41_SOD81_P10.16mm_Horizontal" (at 168.275 71.12 0) (effects (font (size 1.27 1.27)) (hide yes)))
  (property "Datasheet" "http://www.vishay.com/docs/88503/1n4001.pdf" (at 172.72 71.12 0) (effects (font (size 1.27 1.27)) (hide yes)))
  (property "Description" "1000V 1A General Purpose Rectifier Diode, DO-41" (at 172.72 71.12 0) (effects (font (size 1.27 1.27)) (hide yes)))
  (property "Sim.Device" "D" (at 172.72 71.12 0) (effects (font (size 1.27 1.27)) (hide yes)))
  (property "Sim.Pins" "1=K 2=A" (at 172.72 71.12 0) (effects (font (size 1.27 1.27)) (hide yes)))
  (pin "1")
  (pin "2"))
 (symbol
  (lib_id "power:GND")
  (at 106.68 66.04 270)
  (unit 1)
  (exclude_from_sim no)
  (in_bom yes)
  (on_board yes)
  (dnp no)
  (property "Reference" "#PWR06" (at 100.33 66.04 0) (effects (font (size 1.27 1.27)) (hide yes)))
  (property "Value" "GND" (at 102.87 66.0399 90) (effects (font (size 1.27 1.27)) (justify right)))
  (property "Footprint" "" (at 106.68 66.04 0) (effects (font (size 1.27 1.27)) (hide yes)))
  (property "Datasheet" "" (at 106.68 66.04 0) (effects (font (size 1.27 1.27)) (hide yes)))
  (property "Description" "Power symbol creates a global label with name \"GND\" , ground" (at 106.68 66.04 0) (effects (font (size 1.27 1.27)) (hide yes)))
  (pin "1"))
 (symbol
  (lib_id "Diode:1N4007")
  (at 144.78 95.25 180)
  (unit 1)
  (exclude_from_sim no)
  (in_bom yes)
  (on_board yes)
  (dnp no)
  (property "Reference" "D1" (at 144.78 90.678 0) (effects (font (size 1.27 1.27))))
  (property "Value" "1N4007" (at 144.78 92.71 0) (effects (font (size 1.27 1.27))))
  (property "Footprint" "Diode_THT:D_DO-41_SOD81_P10.16mm_Horizontal" (at 144.78 90.805 0) (effects (font (size 1.27 1.27)) (hide yes)))
  (property "Datasheet" "http://www.vishay.com/docs/88503/1n4001.pdf" (at 144.78 95.25 0) (effects (font (size 1.27 1.27)) (hide yes)))
  (property "Description" "1000V 1A General Purpose Rectifier Diode, DO-41" (at 144.78 95.25 0) (effects (font (size 1.27 1.27)) (hide yes)))
  (property "Sim.Device" "D" (at 144.78 95.25 0) (effects (font (size 1.27 1.27)) (hide yes)))
  (property "Sim.Pins" "1=K 2=A" (at 144.78 95.25 0) (effects (font (size 1.27 1.27)) (hide yes)))
  (pin "2")
  (pin "1"))
 (symbol
  (lib_id "Device:R_US")
  (at 154.94 76.2 0)
  (unit 1)
  (exclude_from_sim no)
  (in_bom yes)
  (on_board yes)
  (dnp no)
  (property "Reference" "R3" (at 156.718 74.676 0) (effects (font (size 1.27 1.27)) (justify left)))
  (property "Value" "1k" (at 156.972 77.47 0) (effects (font (size 1.27 1.27)) (justify left)))
  (property "Footprint" "Resistor_SMD:R_0805_2012Metric" (at 155.956 76.454 90) (effects (font (size 1.27 1.27)) (hide yes)))
  (property "Datasheet" "~" (at 154.94 76.2 0) (effects (font (size 1.27 1.27)) (hide yes)))
  (property "Description" "Resistor, US symbol" (at 154.94 76.2 0) (effects (font (size 1.27 1.27)) (hide yes)))
  (pin "1")
  (pin "2"))
 (symbol
  (lib_id "Mechanical:MountingHole")
  (at 67.31 138.43 0)
  (unit 1)
  (exclude_from_sim no)
  (in_bom no)
  (on_board yes)
  (dnp no)
  (fields_autoplaced yes)
  (property "Reference" "H2" (at 69.85 137.1599 0) (effects (font (size 1.27 1.27)) (justify left)))
  (property "Value" "MountingHole" (at 69.85 139.6999 0) (effects (font (size 1.27 1.27)) (justify left)))
  (property "Footprint" "MountingHole:MountingHole_3.2mm_M3" (at 67.31 138.43 0) (effects (font (size 1.27 1.27)) (hide yes)))
  (property "Datasheet" "~" (at 67.31 138.43 0) (effects (font (size 1.27 1.27)) (hide yes)))
  (property "Description" "Mounting Hole without connection" (at 67.31 138.43 0) (effects (font (size 1.27 1.27)) (hide yes))))
 (symbol
  (lib_id "power:GND")
  (at 158.75 107.95 0)
  (unit 1)
  (exclude_from_sim no)
  (in_bom yes)
  (on_board yes)
  (dnp no)
  (property "Reference" "#PWR09" (at 158.75 114.3 0) (effects (font (size 1.27 1.27)) (hide yes)))
  (property "Value" "GND" (at 158.75 111.506 0) (effects (font (size 1.27 1.27))))
  (property "Footprint" "" (at 158.75 107.95 0) (effects (font (size 1.27 1.27)) (hide yes)))
  (property "Datasheet" "" (at 158.75 107.95 0) (effects (font (size 1.27 1.27)) (hide yes)))
  (property "Description" "Power symbol creates a global label with name \"GND\" , ground" (at 158.75 107.95 0) (effects (font (size 1.27 1.27)) (hide yes)))
  (pin "1"))
 (symbol
  (lib_id "power:GND")
  (at 105.41 128.27 0)
  (unit 1)
  (exclude_from_sim no)
  (in_bom yes)
  (on_board yes)
  (dnp no)
  (fields_autoplaced yes)
  (property "Reference" "#PWR04" (at 105.41 134.62 0) (effects (font (size 1.27 1.27)) (hide yes)))
  (property "Value" "GND" (at 105.41 133.35 0) (effects (font (size 1.27 1.27))))
  (property "Footprint" "" (at 105.41 128.27 0) (effects (font (size 1.27 1.27)) (hide yes)))
  (property "Datasheet" "" (at 105.41 128.27 0) (effects (font (size 1.27 1.27)) (hide yes)))
  (property "Description" "Power symbol creates a global label with name \"GND\" , ground" (at 105.41 128.27 0) (effects (font (size 1.27 1.27)) (hide yes)))
  (pin "1"))
 (symbol
  (lib_id "Device:R_US")
  (at 96.52 115.57 90)
  (unit 1)
  (exclude_from_sim no)
  (in_bom yes)
  (on_board yes)
  (dnp no)
  (property "Reference" "R1" (at 96.52 110.744 90) (effects (font (size 1.27 1.27))))
  (property "Value" "560R" (at 96.52 113.284 90) (effects (font (size 1.27 1.27))))
  (property "Footprint" "Resistor_SMD:R_0805_2012Metric" (at 96.774 114.554 90) (effects (font (size 1.27 1.27)) (hide yes)))
  (property "Datasheet" "~" (at 96.52 115.57 0) (effects (font (size 1.27 1.27)) (hide yes)))
  (property "Description" "Resistor, US symbol" (at 96.52 115.57 0) (effects (font (size 1.27 1.27)) (hide yes)))
  (pin "2")
  (pin "1"))
 (symbol
  (lib_id "Device:R_US")
  (at 105.41 121.92 0)
  (unit 1)
  (exclude_from_sim no)
  (in_bom yes)
  (on_board yes)
  (dnp no)
  (property "Reference" "R2" (at 106.934 120.65 0) (effects (font (size 1.27 1.27)) (justify left)))
  (property "Value" "10k" (at 106.426 122.936 0) (effects (font (size 1.27 1.27)) (justify left)))
  (property "Footprint" "Resistor_SMD:R_0805_2012Metric" (at 106.426 122.174 90) (effects (font (size 1.27 1.27)) (hide yes)))
  (property "Datasheet" "~" (at 105.41 121.92 0) (effects (font (size 1.27 1.27)) (hide yes)))
  (property "Description" "Resistor, US symbol" (at 105.41 121.92 0) (effects (font (size 1.27 1.27)) (hide yes)))
  (pin "1")
  (pin "2"))
 (symbol
  (lib_id "Device:C_Small")
  (at 158.75 104.14 0)
  (unit 1)
  (exclude_from_sim no)
  (in_bom yes)
  (on_board yes)
  (dnp no)
  (fields_autoplaced yes)
  (property "Reference" "C1" (at 161.29 102.8762 0) (effects (font (size 1.27 1.27)) (justify left)))
  (property "Value" "100nF" (at 161.29 105.4162 0) (effects (font (size 1.27 1.27)) (justify left)))
  (property "Footprint" "Capacitor_SMD:C_0805_2012Metric" (at 158.75 104.14 0) (effects (font (size 1.27 1.27)) (hide yes)))
  (property "Datasheet" "~" (at 158.75 104.14 0) (effects (font (size 1.27 1.27)) (hide yes)))
  (property "Description" "Unpolarized capacitor, small symbol" (at 158.75 104.14 0) (effects (font (size 1.27 1.27)) (hide yes)))
  (pin "2")
  (pin "1"))
 (symbol
  (lib_id "Connector:Conn_01x02_Pin")
  (at 196.85 69.85 0)
  (mirror y)
  (unit 1)
  (exclude_from_sim no)
  (in_bom yes)
  (on_board yes)
  (dnp no)
  (property "Reference" "J3" (at 198.628 69.85 0) (effects (font (size 1.27 1.27)) (justify right)))
  (property "Value" "Conn_01x02_Pin" (at 198.628 72.136 0) (effects (font (size 1.27 1.27)) (justify right)))
  (property "Footprint" "TerminalBlock:TerminalBlock_bornier-2_P5.08mm" (at 196.85 69.85 0) (effects (font (size 1.27 1.27)) (hide yes)))
  (property "Datasheet" "~" (at 196.85 69.85 0) (effects (font (size 1.27 1.27)) (hide yes)))
  (property "Description" "Generic connector, single row, 01x02, script generated" (at 196.85 69.85 0) (effects (font (size 1.27 1.27)) (hide yes)))
  (pin "2")
  (pin "1"))
 (symbol
  (lib_id "power:PWR_FLAG")
  (at 109.22 62.23 0)
  (unit 1)
  (exclude_from_sim no)
  (in_bom yes)
  (on_board yes)
  (dnp no)
  (fields_autoplaced yes)
  (property "Reference" "#FLG01" (at 109.22 60.325 0) (effects (font (size 1.27 1.27)) (hide yes)))
  (property "Value" "PWR_FLAG" (at 109.22 57.15 0) (effects (font (size 1.27 1.27))))
  (property "Footprint" "" (at 109.22 62.23 0) (effects (font (size 1.27 1.27)) (hide yes)))
  (property "Datasheet" "~" (at 109.22 62.23 0) (effects (font (size 1.27 1.27)) (hide yes)))
  (property "Description" "Special symbol for telling ERC where power comes from" (at 109.22 62.23 0) (effects (font (size 1.27 1.27)) (hide yes)))
  (pin "1"))
 (symbol
  (lib_id "Connector:Conn_01x03_Pin")
  (at 123.19 81.28 0)
  (mirror y)
  (unit 1)
  (exclude_from_sim no)
  (in_bom yes)
  (on_board yes)
  (dnp no)
  (property "Reference" "J2" (at 125.984 82.55 0) (effects (font (size 1.27 1.27))))
  (property "Value" "Conn_01x03_Pin" (at 132.588 80.264 0) (effects (font (size 1.27 1.27))))
  (property "Footprint" "TerminalBlock:TerminalBlock_bornier-3_P5.08mm" (at 123.19 81.28 0) (effects (font (size 1.27 1.27)) (hide yes)))
  (property "Datasheet" "~" (at 123.19 81.28 0) (effects (font (size 1.27 1.27)) (hide yes)))
  (property "Description" "Generic connector, single row, 01x03, script generated" (at 123.19 81.28 0) (effects (font (size 1.27 1.27)) (hide yes)))
  (pin "2")
  (pin "3")
  (pin "1"))
 (symbol
  (lib_id "power:+5V")
  (at 106.68 81.28 90)
  (mirror x)
  (unit 1)
  (exclude_from_sim no)
  (in_bom yes)
  (on_board yes)
  (dnp no)
  (fields_autoplaced yes)
  (property "Reference" "#PWR07" (at 110.49 81.28 0) (effects (font (size 1.27 1.27)) (hide yes)))
  (property "Value" "+5V" (at 102.87 81.2799 90) (effects (font (size 1.27 1.27)) (justify left)))
  (property "Footprint" "" (at 106.68 81.28 0) (effects (font (size 1.27 1.27)) (hide yes)))
  (property "Datasheet" "" (at 106.68 81.28 0) (effects (font (size 1.27 1.27)) (hide yes)))
  (property "Description" "Power symbol creates a global label with name \"+5V\"" (at 106.68 81.28 0) (effects (font (size 1.27 1.27)) (hide yes)))
  (pin "1"))
 (symbol
  (lib_id "power:GND")
  (at 116.84 124.46 0)
  (unit 1)
  (exclude_from_sim no)
  (in_bom yes)
  (on_board yes)
  (dnp no)
  (fields_autoplaced yes)
  (property "Reference" "#PWR01" (at 116.84 130.81 0) (effects (font (size 1.27 1.27)) (hide yes)))
  (property "Value" "GND" (at 116.84 129.54 0) (effects (font (size 1.27 1.27))))
  (property "Footprint" "" (at 116.84 124.46 0) (effects (font (size 1.27 1.27)) (hide yes)))
  (property "Datasheet" "" (at 116.84 124.46 0) (effects (font (size 1.27 1.27)) (hide yes)))
  (property "Description" "Power symbol creates a global label with name \"GND\" , ground" (at 116.84 124.46 0) (effects (font (size 1.27 1.27)) (hide yes)))
  (pin "1"))
 (symbol
  (lib_id "power:PWR_FLAG")
  (at 97.79 80.01 90)
  (unit 1)
  (exclude_from_sim no)
  (in_bom yes)
  (on_board yes)
  (dnp no)
  (fields_autoplaced yes)
  (property "Reference" "#FLG02" (at 95.885 80.01 0) (effects (font (size 1.27 1.27)) (hide yes)))
  (property "Value" "PWR_FLAG" (at 93.98 80.0099 90) (effects (font (size 1.27 1.27)) (justify left)))
  (property "Footprint" "" (at 97.79 80.01 0) (effects (font (size 1.27 1.27)) (hide yes)))
  (property "Datasheet" "~" (at 97.79 80.01 0) (effects (font (size 1.27 1.27)) (hide yes)))
  (property "Description" "Special symbol for telling ERC where power comes from" (at 97.79 80.01 0) (effects (font (size 1.27 1.27)) (hide yes)))
  (pin "1"))
 (symbol
  (lib_id "power:PWR_FLAG")
  (at 109.22 67.31 180)
  (unit 1)
  (exclude_from_sim no)
  (in_bom yes)
  (on_board yes)
  (dnp no)
  (fields_autoplaced yes)
  (property "Reference" "#FLG03" (at 109.22 69.215 0) (effects (font (size 1.27 1.27)) (hide yes)))
  (property "Value" "PWR_FLAG" (at 109.22 72.39 0) (effects (font (size 1.27 1.27))))
  (property "Footprint" "" (at 109.22 67.31 0) (effects (font (size 1.27 1.27)) (hide yes)))
  (property "Datasheet" "~" (at 109.22 67.31 0) (effects (font (size 1.27 1.27)) (hide yes)))
  (property "Description" "Special symbol for telling ERC where power comes from" (at 109.22 67.31 0) (effects (font (size 1.27 1.27)) (hide yes)))
  (pin "1"))
 (symbol
  (lib_id "power:+12V")
  (at 106.68 63.5 90)
  (unit 1)
  (exclude_from_sim no)
  (in_bom yes)
  (on_board yes)
  (dnp no)
  (fields_autoplaced yes)
  (property "Reference" "#PWR03" (at 110.49 63.5 0) (effects (font (size 1.27 1.27)) (hide yes)))
  (property "Value" "+12V" (at 102.87 63.4999 90) (effects (font (size 1.27 1.27)) (justify left)))
  (property "Footprint" "" (at 106.68 63.5 0) (effects (font (size 1.27 1.27)) (hide yes)))
  (property "Datasheet" "" (at 106.68 63.5 0) (effects (font (size 1.27 1.27)) (hide yes)))
  (property "Description" "Power symbol creates a global label with name \"+12V\"" (at 106.68 63.5 0) (effects (font (size 1.27 1.27)) (hide yes)))
  (pin "1"))
 (sheet_instances
  (path ""
   (page "1")))
 (embedded_fonts no))
